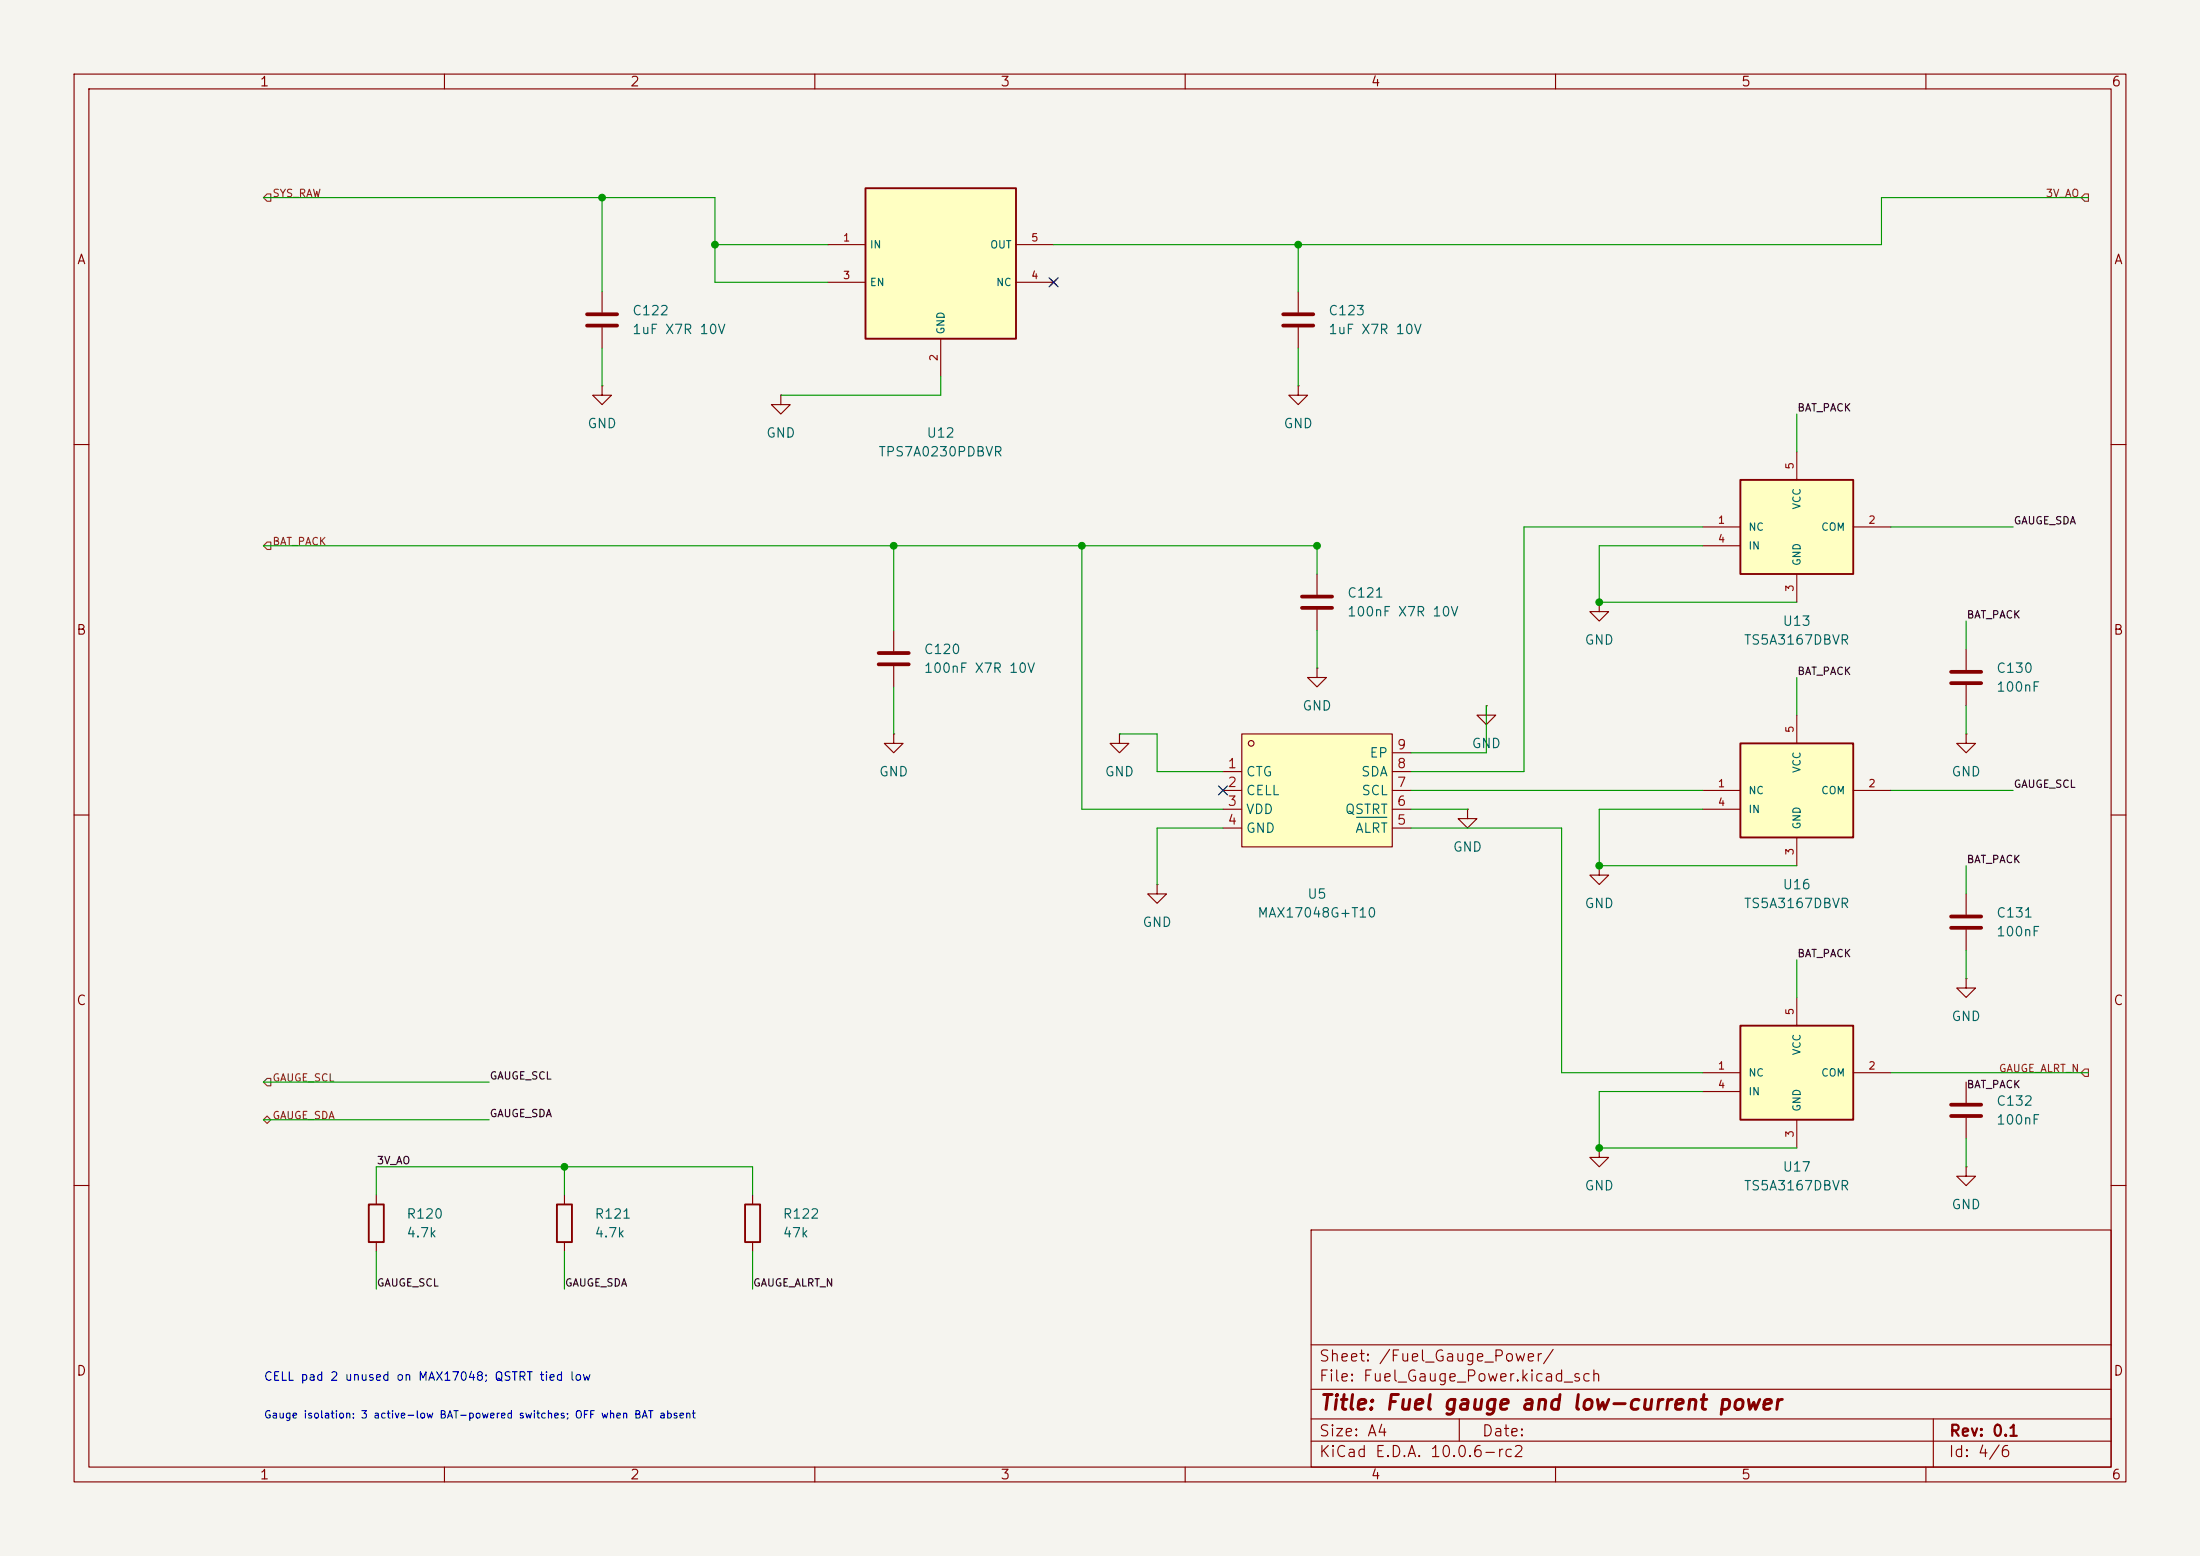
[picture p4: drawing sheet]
<svg xmlns="http://www.w3.org/2000/svg" width="297mm" height="210mm" viewBox="0 0 297 210" stroke-linecap="round" stroke-linejoin="round" font-family="sans-serif">
<path d="M0 0h297v210h-297z" fill="#f5f4ef" stroke="#f5f4ef" stroke-width=".14"/>
<g fill="none" stroke="#840000" stroke-width=".15">
<path d="M10 10h277v190h-277zM12 12h273v186h-273zM60 10v2M110 10v2M160 10v2M210 10v2M260 10v2M10 60h2M177.8 77.5v2.8M285 60h2M177.8 82.3v2.8M215.9 81.3v1.3h1.3l-1.3 1.2-1.3-1.2h1.3"/>
<path d="M215.9 81.3h.1M265.4 99.1v1.2h1.3l-1.3 1.3-1.2-1.3h1.2M265.4 99.1h.1M265.4 87.6v2.8M265.4 92.5v2.8M10 110h2M285 110h2M265.4 132.1v1.3h1.3l-1.3 1.2-1.2-1.2h1.2M265.4 132.1h.1M265.4 157.5v1.3h1.3l-1.3 1.2-1.2-1.2h1.2M265.4 157.5h.1M265.4 146.1v2.7"/>
<path d="M265.4 150.9v2.8M10 160h2M177 166h108v32h-108zM285 160h2M60 198v2M110 198v2M160 198v2M177 194.5h108M177 191.5h108M177 187.5h108M177 181.5h108M197 191.5v3"/>
<path d="M210 198v2M260 198v2M261 191.5v6.5"/>
</g>
<path d="M175.8 80.5h4M175.8 82h4M263.4 90.7h4.1M263.4 92.2h4.1M263.4 149.1h4.1M263.4 150.6h4.1" fill="none" stroke="#840000" stroke-width=".51"/>
<path d="M234.9 64.8h15.3v12.7h-15.3z" fill="#ffffc2"/>
<path d="M234.9 64.8h15.3v12.7h-15.3zM49.8 162.6h2v5h-2zM75.2 162.6h2v5h-2zM100.6 162.6h2v5h-2z" fill="none" stroke="#840000" stroke-width=".25"/>
<g fill="none" stroke="#840000" stroke-width=".15">
<path d="M229.9 71.1h5M229.9 73.7h5M242.6 61v3.8M242.6 77.5v3.8M250.2 71.1h5.1M177.8 90.2v1.2h1.3l-1.3 1.3-1.3-1.3h1.3M177.8 90.2h.1M200.7 95.3v1.2h1.2l-1.2 1.3-1.3-1.3h1.3M200.7 95.3h.1M198.1 109.2v1.3h1.3l-1.3 1.3-1.3-1.3h1.3M198.1 109.2h.1M215.9 116.8v1.3h1.3l-1.3 1.3-1.3-1.3h1.3"/>
<path d="M215.9 116.8h.1M265.4 120.7v2.7M265.4 125.5v2.8M50.8 161.3v1.3M50.8 167.6v1.3M76.2 161.3v1.3M76.2 167.6v1.3M101.6 161.3v1.3M101.6 167.6v1.3"/>
</g>
<path d="M263.4 123.7h4.1M263.4 125.2h4.1" fill="none" stroke="#840000" stroke-width=".51"/>
<path d="M167.6 99.1h20.4v15.2h-20.4z" fill="#ffffc2"/>
<g fill="none" stroke="#840000" stroke-width=".15">
<path d="M81.3 39.4v2.8M175.3 39.4v2.8M81.3 52.1v1.2h1.2l-1.2 1.3-1.3-1.3h1.3M81.3 52.1h.1M81.3 44.2v2.8M105.4 53.3v1.3h1.3l-1.3 1.3-1.3-1.3h1.3M105.4 53.3h.1M175.3 52.1v1.2h1.2l-1.2 1.3-1.3-1.3h1.3M175.3 52.1h.1M175.3 44.2v2.8M120.6 99.1v1.2h1.3l-1.3 1.3-1.2-1.3h1.2M120.6 99.1h.1"/>
<path d="M151.1 99.1v1.2h1.3l-1.3 1.3-1.2-1.3h1.2M151.1 99.1h.1M167.6 99.1h20.4v15.2h-20.4zM156.2 119.4v1.3h1.3l-1.3 1.2-1.3-1.2h1.3M156.2 119.4h.1M165.1 104.1h2.5M165.1 106.7h2.5M165.1 109.2h2.5M165.1 111.8h2.5M188 104.1h2.5M188 106.7h2.5M188 109.2h2.5"/>
<path d="M188 111.8h2.5M188 101.6h2.5"/>
<circle cx="168.9" cy="100.3" r=".38"/>
</g>
<path d="M183.1 110.3h4.1" fill="none" stroke="#006464" stroke-width=".15"/>
<path d="M79.2 42.4h4.1M79.2 43.9h4.1M173.2 42.4h4.1M173.2 43.9h4.1" fill="none" stroke="#840000" stroke-width=".51"/>
<path d="M234.9 100.3h15.3v12.7h-15.3z" fill="#ffffc2"/>
<path d="M234.9 100.3h15.3v12.7h-15.3z" fill="none" stroke="#840000" stroke-width=".25"/>
<path d="M242.6 96.5v3.8M229.9 106.7h5M229.9 109.2h5M242.6 113v3.8M250.2 106.7h5.1" fill="none" stroke="#840000" stroke-width=".15"/>
<path d="M234.9 138.4h15.3v12.7h-15.3z" fill="#ffffc2"/>
<path d="M234.9 138.4h15.3v12.7h-15.3z" fill="none" stroke="#840000" stroke-width=".25"/>
<path d="M120.6 85.1v2.8M120.6 89.9v2.8M242.6 134.6v3.8M229.9 144.8h5M229.9 147.3h5M242.6 151.1v3.8M250.2 144.8h5.1" fill="none" stroke="#840000" stroke-width=".15"/>
<path d="M118.6 88.1h4.1M118.6 89.7h4.1" fill="none" stroke="#840000" stroke-width=".51"/>
<path d="M116.8 25.4h20.4v20.3h-20.4z" fill="#ffffc2"/>
<path d="M116.8 25.4h20.4v20.3h-20.4z" fill="none" stroke="#840000" stroke-width=".25"/>
<path d="M111.8 33h5M111.8 38.1h5M137.2 33h5M137.2 38.1h5M141.9 37.7l.7 .8M142.6 37.7l-.7 .8M127 45.7v5.1M215.9 154.9v1.3h1.3l-1.3 1.3-1.3-1.3h1.3M215.9 154.9h.1" fill="none" stroke="#840000" stroke-width=".15"/>
<path d="M36.1 26.2h.5v1h-.5l-.5-.5zM281.4 26.2h.5v1h-.5l-.5-.5zM36.1 73.2h.5v1h-.5l-.5-.5zM35.6 146.1l.5-.5h.5v1h-.5zM35.6 151.1l.5-.5 .5 .5-.5 .5zM280.9 144.8l.5-.5h.5v1h-.5z" fill="none" stroke="#725600" stroke-width=".15"/>
<g fill="none" stroke="#009600" stroke-width=".15">
<path d="M35.6 26.7h60.9v11.4h15.3M81.3 26.7v12.7M96.5 33h15.3M175.3 33v6.4M281.9 26.7h-27.9v6.3h-111.8M81.3 47v5.1M127 50.8v2.5h-21.6M175.3 47v5.1M242.6 55.9v5.1M35.6 73.7h142.2v3.8M120.6 73.7v11.4M146 73.7v35.5h19.1"/>
<path d="M229.9 71.1h-24.2v33h-15.2M229.9 73.7h-14v7.6h26.7M255.3 71.1h16.5M120.6 92.7v6.4M151.1 99.1h5.1v5h8.9M177.8 85.1v5.1M200.7 95.3v6.3h-10.2M242.6 91.4v5.1M265.4 83.8v3.8M265.4 95.3v3.8M165.1 111.8h-8.9v7.6M190.5 111.8h20.3v33h19.1"/>
<path d="M190.5 109.2h7.6M190.5 106.7h39.4M229.9 109.2h-14v7.6h26.7M255.3 106.7h16.5M265.4 116.8v3.9M242.6 129.5v5.1M265.4 128.3v3.8M35.6 151.1h30.4M35.6 146.1h30.4M76.2 157.5v3.8M229.9 147.3h-14v7.6h26.7M255.3 144.8h26.6"/>
<path d="M265.4 153.7v3.8M50.8 161.3v-3.8h50.8v3.8M50.8 168.9v5.1M76.2 168.9v5.1M101.6 168.9v5.1"/>
</g>
<path d="M141.6 37.5l1.2 1.2M142.8 37.5l-1.2 1.2M164.5 106.1l1.2 1.2M165.7 106.1l-1.2 1.2" fill="none" stroke="#000084" stroke-width=".15"/>
<g fill="#009600" stroke="#009600" stroke-width=".14">
<circle cx="81.3" cy="26.7" r=".46"/>
<circle cx="96.5" cy="33" r=".46"/>
<circle cx="120.6" cy="73.7" r=".46"/>
<circle cx="215.9" cy="81.3" r=".46"/>
<circle cx="76.2" cy="157.5" r=".46"/>
<circle cx="175.3" cy="33" r=".46"/>
<circle cx="146" cy="73.7" r=".46"/>
<circle cx="177.8" cy="73.7" r=".46"/>
<circle cx="215.9" cy="154.9" r=".46"/>
<circle cx="215.9" cy="116.8" r=".46"/>
</g>
<text font-size="2" fill="#840000" x="178" y="190.8">Title: Fuel gauge and low-current power</text>
<g font-size="1.5" fill="#840000">
<text x="178" y="184.1">Sheet: /Fuel_Gauge_Power/</text>
<text x="178" y="186.8">File: Fuel_Gauge_Power.kicad_sch</text>
<text x="178" y="197">KiCad E.D.A. 10.0.6-rc2</text>
<text x="178" y="194.2">Size: A4</text>
<text x="200" y="194.2">Date:</text>
<text x="263" y="197">Id: 4/6</text>
<text x="263" y="194.2">Rev: 0.1</text>
</g>
<g font-size="1.3" fill="#840000">
<text x="35" y="12">1</text>
<text x="85" y="12">2</text>
<text x="135" y="12">3</text>
<text x="185" y="12">4</text>
<text x="235" y="12">5</text>
<text x="285" y="12">6</text>
<text x="10.3" y="36">A</text>
<text x="285.3" y="36">A</text>
<text x="10.2" y="86">B</text>
<text x="285.2" y="86">B</text>
<text x="10.2" y="136">C</text>
<text x="285.2" y="136">C</text>
<text x="10.2" y="186">D</text>
<text x="285.2" y="186">D</text>
<text x="35" y="200">1</text>
<text x="85" y="200">2</text>
<text x="135" y="200">3</text>
<text x="185" y="200">4</text>
<text x="235" y="200">5</text>
<text x="285" y="200">6</text>
</g>
<g font-size="1.3" fill="#006464">
<text x="85.3" y="42.9">C122</text>
<text x="85.3" y="45.4">1uF X7R 10V</text>
<text x="179.2" y="42.9">C123</text>
<text x="179.2" y="45.4">1uF X7R 10V</text>
<text x="79.2" y="58.1">GND</text>
<text x="103.3" y="59.4">GND</text>
<text x="125" y="59.4">U12</text>
<text x="173.2" y="58.1">GND</text>
<text x="118.5" y="61.9">TPS7A0230PDBVR</text>
<text x="181.8" y="81">C121</text>
<text x="181.8" y="83.5">100nF X7R 10V</text>
<text x="124.6" y="88.6">C120</text>
<text x="213.8" y="87.3">GND</text>
<text x="235.3" y="87.3">TS5A3167DBVR</text>
<text x="240.6" y="84.8">U13</text>
<text x="124.6" y="91.1">100nF X7R 10V</text>
<text x="269.4" y="91.1">C130</text>
<text x="269.4" y="93.7">100nF</text>
<text x="175.7" y="96.2">GND</text>
<text x="198.6" y="101.3">GND</text>
<text x="118.6" y="105.1">GND</text>
<text x="149.1" y="105.1">GND</text>
<text x="168.1" y="105.1">CTG</text>
<text x="168.1" y="107.6">CELL</text>
<text x="183.7" y="105.1">SDA</text>
<text x="183.7" y="107.6">SCL</text>
<text x="184.8" y="102.6">EP</text>
<text x="263.4" y="105.1">GND</text>
<text x="168.1" y="110.2">VDD</text>
<text x="168.1" y="112.7">GND</text>
<text x="181.5" y="110.2">QSTRT</text>
<text x="182.9" y="112.7">ALRT</text>
<text x="196.1" y="115.3">GND</text>
<text x="154.1" y="125.4">GND</text>
<text x="169.7" y="124.2">MAX17048G+T10</text>
<text x="176.4" y="121.6">U5</text>
<text x="213.8" y="122.9">GND</text>
<text x="235.3" y="122.9">TS5A3167DBVR</text>
<text x="240.6" y="120.3">U16</text>
<text x="269.4" y="124.2">C131</text>
<text x="269.4" y="126.7">100nF</text>
<text x="263.4" y="138.1">GND</text>
<text x="269.4" y="149.6">C132</text>
<text x="269.4" y="152.1">100nF</text>
<text x="213.8" y="161">GND</text>
<text x="235.3" y="161">TS5A3167DBVR</text>
<text x="240.6" y="158.4">U17</text>
<text x="54.8" y="164.8">R120</text>
<text x="54.8" y="167.3">4.7k</text>
<text x="80.2" y="164.8">R121</text>
<text x="80.2" y="167.3">4.7k</text>
<text x="105.6" y="164.8">R122</text>
<text x="105.6" y="167.3">47k</text>
<text x="263.4" y="163.5">GND</text>
</g>
<g font-size="1.3" fill="#a90000">
<text x="188.5" y="101.5">9</text>
<text x="165.6" y="104">1</text>
<text x="165.6" y="106.5">2</text>
<text x="188.5" y="106.5">7</text>
<text x="188.5" y="104">8</text>
<text x="165.6" y="109.1">3</text>
<text x="165.6" y="111.6">4</text>
<text x="188.5" y="111.6">5</text>
<text x="188.5" y="109.1">6</text>
</g>
<text font-size="1.2" fill="#0000c2" x="35.5" y="186.6">CELL pad 2 unused on MAX17048; QSTRT tied low</text>
<g font-size="1" fill="#725600">
<text x="36.7" y="26.8">SYS_RAW</text>
<text x="276.1" y="26.8">3V_AO</text>
<text x="36.7" y="73.8">BAT_PACK</text>
<text x="36.7" y="146.2">GAUGE_SCL</text>
<text x="269.8" y="145">GAUGE_ALRT_N</text>
<text x="36.7" y="151.3">GAUGE_SDA</text>
</g>
<g font-size="1" fill="#a90000">
<text x="113.7" y="32.8">1</text>
<text x="139.1" y="32.8">5</text>
<text x="113.7" y="37.9">3</text>
<text x="139.1" y="37.9">4</text>
<text x="126.8" y="48.8" transform="rotate(-90 126.8 48.8)">2</text>
<text x="242.4" y="63.4" transform="rotate(-90 242.4 63.4)">5</text>
<text x="231.8" y="70.9">1</text>
<text x="252.2" y="70.9">2</text>
<text x="231.8" y="73.5">4</text>
<text x="242.4" y="80" transform="rotate(-90 242.4 80)">3</text>
<text x="242.4" y="99" transform="rotate(-90 242.4 99)">5</text>
<text x="231.8" y="106.5">1</text>
<text x="252.2" y="106.5">2</text>
<text x="231.8" y="109">4</text>
<text x="242.4" y="115.5" transform="rotate(-90 242.4 115.5)">3</text>
<text x="242.4" y="137.1" transform="rotate(-90 242.4 137.1)">5</text>
<text x="231.8" y="144.6">1</text>
<text x="231.8" y="147.1">4</text>
<text x="252.2" y="144.6">2</text>
<text x="242.4" y="153.6" transform="rotate(-90 242.4 153.6)">3</text>
</g>
<g font-size="1" fill="#006464">
<text x="117.3" y="33.8">IN</text>
<text x="133.6" y="33.8">OUT</text>
<text x="117.3" y="38.9">EN</text>
<text x="134.4" y="38.9">NC</text>
<text x="127.8" y="45.2" transform="rotate(-90 127.8 45.2)">GND</text>
<text x="236" y="71.9">NC</text>
<text x="243.3" y="68.8" transform="rotate(-90 243.3 68.8)">VCC</text>
<text x="245.8" y="71.9">COM</text>
<text x="236" y="74.4">IN</text>
<text x="243.3" y="76.5" transform="rotate(-90 243.3 76.5)">GND</text>
<text x="236" y="107.4">NC</text>
<text x="243.3" y="104.4" transform="rotate(-90 243.3 104.4)">VCC</text>
<text x="245.8" y="107.4">COM</text>
<text x="236" y="110">IN</text>
<text x="243.3" y="112" transform="rotate(-90 243.3 112)">GND</text>
<text x="243.3" y="142.5" transform="rotate(-90 243.3 142.5)">VCC</text>
<text x="236" y="145.5">NC</text>
<text x="236" y="148.1">IN</text>
<text x="245.8" y="145.5">COM</text>
<text x="243.3" y="150.1" transform="rotate(-90 243.3 150.1)">GND</text>
</g>
<g font-size="1" fill="#0f0f0f">
<text x="242.6" y="55.8">BAT_PACK</text>
<text x="271.8" y="71">GAUGE_SDA</text>
<text x="265.4" y="83.7">BAT_PACK</text>
<text x="242.6" y="91.3">BAT_PACK</text>
<text x="271.8" y="106.6">GAUGE_SCL</text>
<text x="265.4" y="116.7">BAT_PACK</text>
<text x="242.6" y="129.4">BAT_PACK</text>
<text x="66" y="145.9">GAUGE_SCL</text>
<text x="265.4" y="147.1">BAT_PACK</text>
<text x="66" y="151">GAUGE_SDA</text>
<text x="50.8" y="157.4">3V_AO</text>
<text x="50.8" y="173.9">GAUGE_SCL</text>
<text x="76.2" y="173.9">GAUGE_SDA</text>
<text x="101.6" y="173.9">GAUGE_ALRT_N</text>
</g>
<text font-size="1" fill="#0000c2" x="35.6" y="191.7">Gauge isolation: 3 active-low BAT-powered switches; OFF when BAT absent</text>
</svg>
